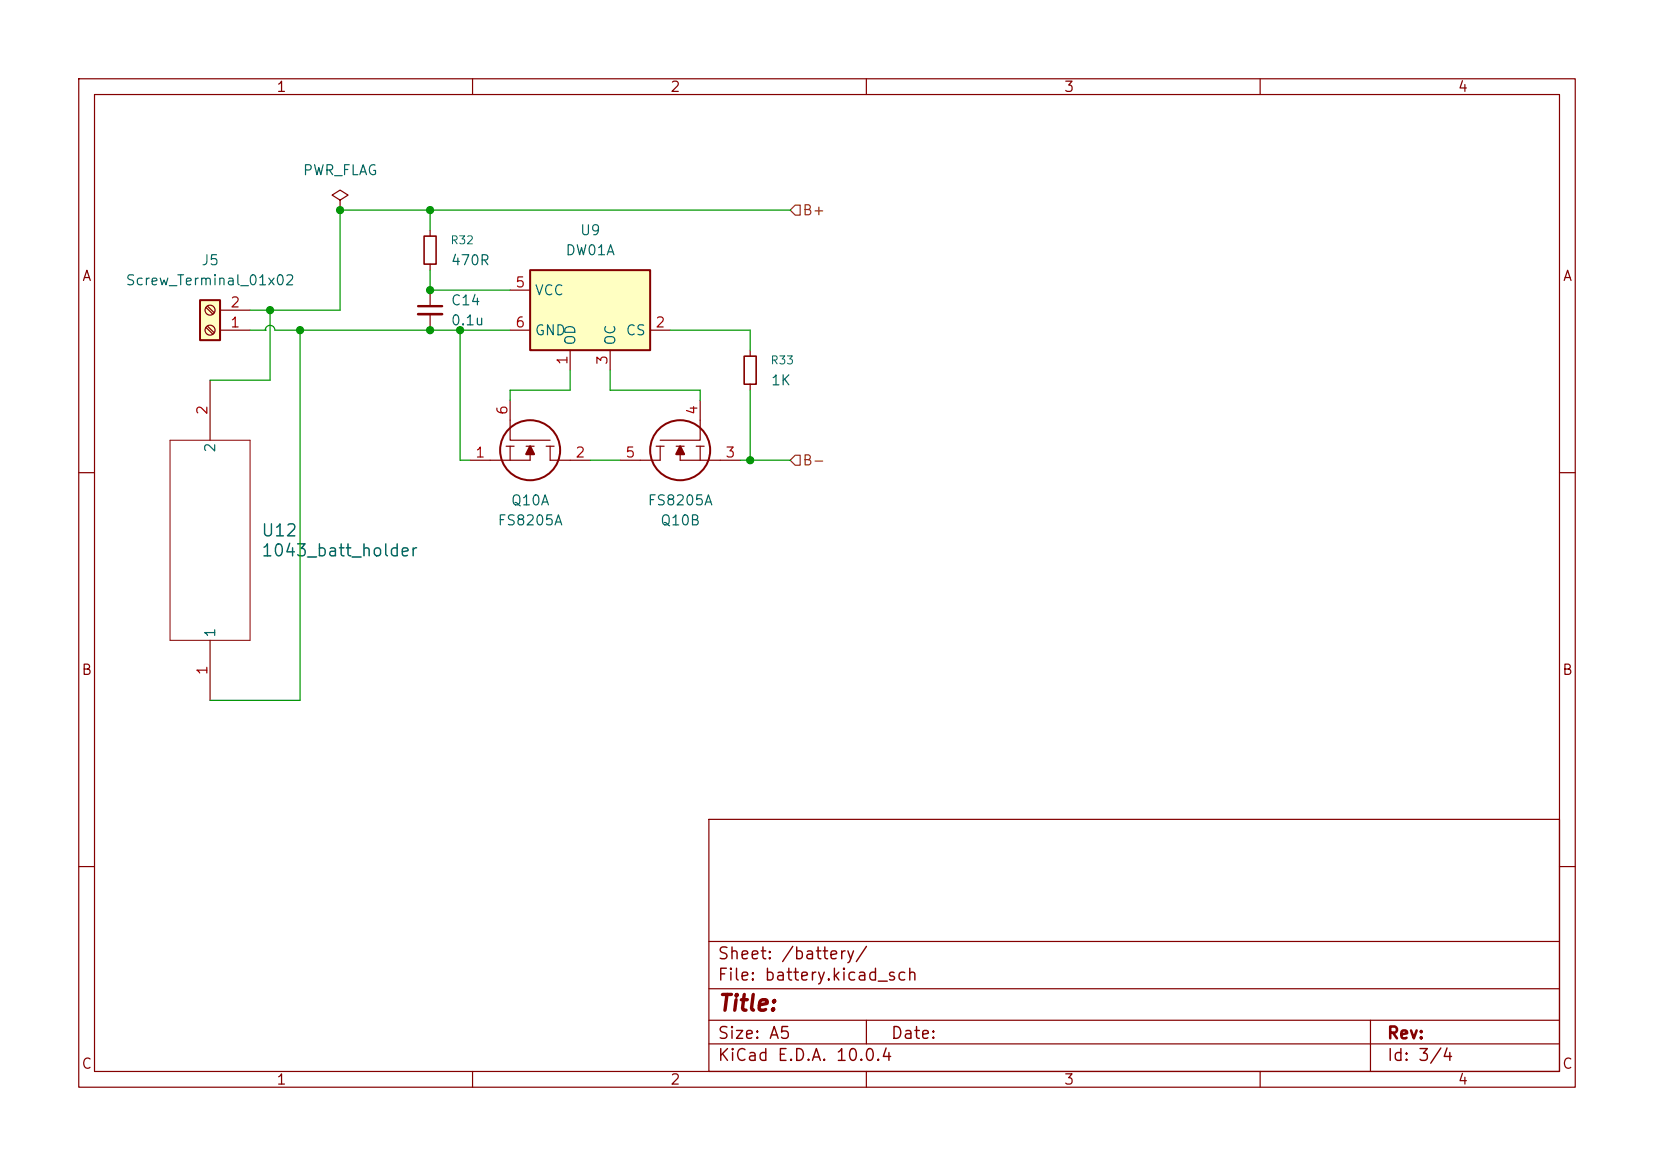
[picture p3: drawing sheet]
(kicad_sch
 (version 20260306)
 (generator "eeschema")
 (generator_version "10.0")
 (paper "A5")
 (lib_symbols
  (symbol "1043_battery_holder_18650:1043"
   (pin_names
    (offset 0.254)) (exclude_from_sim no) (in_bom yes) (on_board yes)
   (in_pos_files yes)
   (duplicate_pin_numbers_are_jumpers no)
   (property "Reference" "U" (at 20.32 10.16 0) (show_name no) (do_not_autoplace no) (effects (font (size 1.524 1.524))))
   (property "Value" "1043" (at 20.32 7.62 0) (show_name no) (do_not_autoplace no) (effects (font (size 1.524 1.524))))
   (property "Footprint" "1043_KEY" (at 0 0 0) (show_name no) (do_not_autoplace no) (hide yes) (effects (font (size 1.27 1.27)
    (italic yes))))
   (property "Datasheet" "1043" (at 0 0 0) (show_name no) (do_not_autoplace no) (hide yes) (effects (font (size 1.27 1.27)
    (italic yes))))
   (property "Description" "" (at 0 0 0) (show_name no) (do_not_autoplace no) (hide yes) (effects (font (size 1.27 1.27))))
   (property "ki_locked" "" (at 0 0 0) (show_name no) (do_not_autoplace no) (effects (font (size 1.27 1.27))))
   (symbol "1043_0_1"
    (polyline (pts (xy 7.62 5.08) (xy 7.62 -5.08)) (stroke (width 0.127) (type default)) (fill (type none)))
    (polyline (pts (xy 7.62 -5.08) (xy 33.02 -5.08)) (stroke (width 0.127) (type default)) (fill (type none)))
    (polyline (pts (xy 33.02 5.08) (xy 7.62 5.08)) (stroke (width 0.127) (type default)) (fill (type none)))
    (polyline (pts (xy 33.02 -5.08) (xy 33.02 5.08)) (stroke (width 0.127) (type default)) (fill (type none)))
    (pin unspecified line (at 0 0 0) (length 7.62) (name "1" (effects (font (size 1.27 1.27)))) (number "1" (effects (font (size 1.27 1.27)))))
    (pin unspecified line (at 40.64 0 180) (length 7.62) (name "2" (effects (font (size 1.27 1.27)))) (number "2" (effects (font (size 1.27 1.27))))))
   (embedded_fonts no))
  (symbol "Battery_Management:DW01A" (exclude_from_sim no) (in_bom yes) (on_board yes)
   (in_pos_files yes)
   (duplicate_pin_numbers_are_jumpers no)
   (property "Reference" "U" (at -6.604 6.35 0) (show_name no) (do_not_autoplace no) (effects (font (size 1.27 1.27))))
   (property "Value" "DW01A" (at 4.318 6.604 0) (show_name no) (do_not_autoplace no) (effects (font (size 1.27 1.27))))
   (property "Footprint" "Package_TO_SOT_SMD:SOT-23-6" (at 0 0 0) (show_name no) (do_not_autoplace no) (hide yes) (effects (font (size 1.27 1.27))))
   (property "Datasheet" "https://hmsemi.com/downfile/DW01A.PDF" (at 0 0 0) (show_name no) (do_not_autoplace no) (hide yes) (effects (font (size 1.27 1.27))))
   (property "Description" "Overcharge, overcurrent and overdischarge protection IC for single cell lithium-ion/polymer battery" (at 0.254 1.524 0) (show_name no) (do_not_autoplace no) (hide yes) (effects (font (size 1.27 1.27))))
   (symbol "DW01A_0_1"
    (pin output line (at -2.54 -7.62 90) (length 2.54) (name "OD" (effects (font (size 1.27 1.27)))) (number "1" (effects (font (size 1.27 1.27)))))
    (pin input line (at 10.16 -2.54 180) (length 2.54) (name "CS" (effects (font (size 1.27 1.27)))) (number "2" (effects (font (size 1.27 1.27)))))
    (pin output line (at 2.54 -7.62 90) (length 2.54) (name "OC" (effects (font (size 1.27 1.27)))) (number "3" (effects (font (size 1.27 1.27)))))
    (pin power_in line (at -10.16 2.54 0) (length 2.54) (name "VCC" (effects (font (size 1.27 1.27)))) (number "5" (effects (font (size 1.27 1.27)))))
    (pin power_in line (at -10.16 -2.54 0) (length 2.54) (name "GND" (effects (font (size 1.27 1.27)))) (number "6" (effects (font (size 1.27 1.27))))))
   (symbol "DW01A_1_1"
    (rectangle (start -7.62 5.08) (end 7.62 -5.08) (stroke (width 0.254) (type default)) (fill (type background)))
    (pin no_connect line (at 10.16 2.54 180) (length 2.54) (hide yes) (name "TD" (effects (font (size 1.27 1.27)))) (number "4" (effects (font (size 1.27 1.27))))))
   (embedded_fonts no))
  (symbol "Connector:Screw_Terminal_01x02"
   (pin_names
    (offset 1.016) (hide yes)) (exclude_from_sim no) (in_bom yes) (on_board yes)
   (in_pos_files yes)
   (duplicate_pin_numbers_are_jumpers no)
   (property "Reference" "J" (at 0 2.54 0) (show_name no) (do_not_autoplace no) (effects (font (size 1.27 1.27))))
   (property "Value" "Screw_Terminal_01x02" (at 0 -5.08 0) (show_name no) (do_not_autoplace no) (effects (font (size 1.27 1.27))))
   (property "Footprint" "" (at 0 0 0) (show_name no) (do_not_autoplace no) (hide yes) (effects (font (size 1.27 1.27))))
   (property "Datasheet" "" (at 0 0 0) (show_name no) (do_not_autoplace no) (hide yes) (effects (font (size 1.27 1.27))))
   (property "Description" "Generic screw terminal, single row, 01x02, script generated (kicad-library-utils/schlib/autogen/connector/)" (at 0 0 0) (show_name no) (do_not_autoplace no) (hide yes) (effects (font (size 1.27 1.27))))
   (symbol "Screw_Terminal_01x02_1_1"
    (rectangle (start -1.27 1.27) (end 1.27 -3.81) (stroke (width 0.254) (type default)) (fill (type background)))
    (polyline (pts (xy -0.5334 0.3302) (xy 0.3302 -0.508)) (stroke (width 0.1524) (type default)) (fill (type none)))
    (polyline (pts (xy -0.5334 -2.2098) (xy 0.3302 -3.048)) (stroke (width 0.1524) (type default)) (fill (type none)))
    (polyline (pts (xy -0.3556 0.508) (xy 0.508 -0.3302)) (stroke (width 0.1524) (type default)) (fill (type none)))
    (polyline (pts (xy -0.3556 -2.032) (xy 0.508 -2.8702)) (stroke (width 0.1524) (type default)) (fill (type none)))
    (circle (center 0 0) (radius 0.635) (stroke (width 0.1524) (type default)) (fill (type none)))
    (circle (center 0 -2.54) (radius 0.635) (stroke (width 0.1524) (type default)) (fill (type none)))
    (pin passive line (at -5.08 0 0) (length 3.81) (name "Pin_1" (effects (font (size 1.27 1.27)))) (number "1" (effects (font (size 1.27 1.27)))))
    (pin passive line (at -5.08 -2.54 0) (length 3.81) (name "Pin_2" (effects (font (size 1.27 1.27)))) (number "2" (effects (font (size 1.27 1.27))))))
   (embedded_fonts no))
  (symbol "Device:C_Small"
   (pin_numbers (hide yes))
   (pin_names
    (offset 0.254) (hide yes)) (exclude_from_sim no) (in_bom yes) (on_board yes)
   (in_pos_files yes)
   (duplicate_pin_numbers_are_jumpers no)
   (property "Reference" "C" (at 0.254 1.778 0) (show_name no) (do_not_autoplace no) (effects (font (size 1.27 1.27)) (justify left)))
   (property "Value" "C_Small" (at 0.254 -2.032 0) (show_name no) (do_not_autoplace no) (effects (font (size 1.27 1.27)) (justify left)))
   (property "Footprint" "" (at 0 0 0) (show_name no) (do_not_autoplace no) (hide yes) (effects (font (size 1.27 1.27))))
   (property "Datasheet" "" (at 0 0 0) (show_name no) (do_not_autoplace no) (hide yes) (effects (font (size 1.27 1.27))))
   (property "Description" "Unpolarized capacitor, small symbol" (at 0 0 0) (show_name no) (do_not_autoplace no) (hide yes) (effects (font (size 1.27 1.27))))
   (symbol "C_Small_0_1"
    (polyline (pts (xy -1.524 0.508) (xy 1.524 0.508)) (stroke (width 0.3048) (type default)) (fill (type none)))
    (polyline (pts (xy -1.524 -0.508) (xy 1.524 -0.508)) (stroke (width 0.3302) (type default)) (fill (type none))))
   (symbol "C_Small_1_1"
    (pin passive line (at 0 2.54 270) (length 2.032) (name "" (effects (font (size 1.27 1.27)))) (number "1" (effects (font (size 1.27 1.27)))))
    (pin passive line (at 0 -2.54 90) (length 2.032) (name "" (effects (font (size 1.27 1.27)))) (number "2" (effects (font (size 1.27 1.27))))))
   (embedded_fonts no))
  (symbol "Device:R_Small"
   (pin_numbers (hide yes))
   (pin_names
    (offset 0.254) (hide yes)) (exclude_from_sim no) (in_bom yes) (on_board yes)
   (in_pos_files yes)
   (duplicate_pin_numbers_are_jumpers no)
   (property "Reference" "R" (at 0 0 90) (show_name no) (do_not_autoplace no) (effects (font (size 1.016 1.016))))
   (property "Value" "R_Small" (at 1.778 0 90) (show_name no) (do_not_autoplace no) (effects (font (size 1.27 1.27))))
   (property "Footprint" "" (at 0 0 0) (show_name no) (do_not_autoplace no) (hide yes) (effects (font (size 1.27 1.27))))
   (property "Datasheet" "" (at 0 0 0) (show_name no) (do_not_autoplace no) (hide yes) (effects (font (size 1.27 1.27))))
   (property "Description" "Resistor, small symbol" (at 0 0 0) (show_name no) (do_not_autoplace no) (hide yes) (effects (font (size 1.27 1.27))))
   (symbol "R_Small_0_1"
    (rectangle (start -0.762 1.778) (end 0.762 -1.778) (stroke (width 0.2032) (type default)) (fill (type none))))
   (symbol "R_Small_1_1"
    (pin passive line (at 0 2.54 270) (length 0.762) (name "" (effects (font (size 1.27 1.27)))) (number "1" (effects (font (size 1.27 1.27)))))
    (pin passive line (at 0 -2.54 90) (length 0.762) (name "" (effects (font (size 1.27 1.27)))) (number "2" (effects (font (size 1.27 1.27))))))
   (embedded_fonts no))
  (symbol "breathy:FS8205A"
   (pin_names
    (offset 0.762) (hide yes)) (exclude_from_sim no) (in_bom yes) (on_board yes)
   (in_pos_files yes)
   (duplicate_pin_numbers_are_jumpers no)
   (property "Reference" "Q" (at 11.43 3.81 0) (show_name no) (do_not_autoplace no) (effects (font (size 1.27 1.27)) (justify left)))
   (property "Value" "FS8205A" (at 11.43 1.27 0) (show_name no) (do_not_autoplace no) (effects (font (size 1.27 1.27)) (justify left)))
   (property "Footprint" "Package_TO_SOT_SMD:SOT-23-6" (at 11.43 -1.27 0) (show_name no) (do_not_autoplace no) (hide yes) (effects (font (size 1.27 1.27)) (justify left)))
   (property "Datasheet" "https://mm.digikey.com/Volume0/opasdata/d220001/medias/docus/9053/FS8205A-new.pdf" (at 11.43 -3.81 0) (show_name no) (do_not_autoplace no) (hide yes) (effects (font (size 1.27 1.27)) (justify left)))
   (property "Description" "Dual N-MOSFET 20V 6A, common drain, SOT-23-6 (1 S1, 2 D, 3 S2, 4 G2, 5 D, 6 G1), DW01A protection switch" (at 0 0 0) (show_name no) (do_not_autoplace no) (hide yes) (effects (font (size 1.27 1.27))))
   (symbol "FS8205A_0_1"
    (polyline (pts (xy 2.54 0) (xy 5.08 0) (xy 5.08 5.08)) (stroke (width 0.1524) (type solid)) (fill (type none)))
    (polyline (pts (xy 5.842 5.588) (xy 5.842 4.572)) (stroke (width 0.1524) (type solid)) (fill (type none)))
    (polyline (pts (xy 5.842 2.54) (xy 6.858 3.048) (xy 6.858 2.032) (xy 5.842 2.54)) (stroke (width 0.254) (type solid)) (fill (type outline)))
    (polyline (pts (xy 5.842 2.032) (xy 5.842 3.048)) (stroke (width 0.1524) (type solid)) (fill (type none)))
    (polyline (pts (xy 5.842 0) (xy 7.62 0)) (stroke (width 0.1524) (type solid)) (fill (type none)))
    (polyline (pts (xy 5.842 -0.508) (xy 5.842 0.508)) (stroke (width 0.1524) (type solid)) (fill (type none)))
    (circle (center 6.35 2.54) (radius 3.81) (stroke (width 0.254) (type solid)) (fill (type none)))
    (polyline (pts (xy 7.62 5.08) (xy 5.842 5.08)) (stroke (width 0.1524) (type solid)) (fill (type none)))
    (polyline (pts (xy 7.62 5.08) (xy 7.62 7.62)) (stroke (width 0.1524) (type solid)) (fill (type none)))
    (polyline (pts (xy 7.62 2.54) (xy 5.842 2.54)) (stroke (width 0.1524) (type solid)) (fill (type none)))
    (polyline (pts (xy 7.62 2.54) (xy 7.62 -2.54)) (stroke (width 0.1524) (type solid)) (fill (type none))))
   (symbol "FS8205A_1_1"
    (pin passive line (at 7.62 -5.08 90) (length 2.54) (name "S1" (effects (font (size 1.27 1.27)))) (number "1" (effects (font (size 1.27 1.27)))))
    (pin passive line (at 7.62 10.16 270) (length 2.54) (name "D1" (effects (font (size 1.27 1.27)))) (number "2" (effects (font (size 1.27 1.27)))))
    (pin passive line (at 0 0 0) (length 2.54) (name "G1" (effects (font (size 1.27 1.27)))) (number "6" (effects (font (size 1.27 1.27))))))
   (symbol "FS8205A_2_1"
    (pin passive line (at 7.62 -5.08 90) (length 2.54) (name "S2" (effects (font (size 1.27 1.27)))) (number "3" (effects (font (size 1.27 1.27)))))
    (pin passive line (at 0 0 0) (length 2.54) (name "G2" (effects (font (size 1.27 1.27)))) (number "4" (effects (font (size 1.27 1.27)))))
    (pin passive line (at 7.62 10.16 270) (length 2.54) (name "D2" (effects (font (size 1.27 1.27)))) (number "5" (effects (font (size 1.27 1.27))))))
   (embedded_fonts no))
  (symbol "power:PWR_FLAG"
   (power global)
   (pin_numbers (hide yes))
   (pin_names
    (offset 0) (hide yes)) (exclude_from_sim no) (in_bom yes) (on_board yes)
   (in_pos_files yes)
   (duplicate_pin_numbers_are_jumpers no)
   (property "Reference" "#FLG" (at 0 1.905 0) (show_name no) (do_not_autoplace no) (hide yes) (effects (font (size 1.27 1.27))))
   (property "Value" "PWR_FLAG" (at 0 3.81 0) (show_name no) (do_not_autoplace no) (effects (font (size 1.27 1.27))))
   (property "Footprint" "" (at 0 0 0) (show_name no) (do_not_autoplace no) (hide yes) (effects (font (size 1.27 1.27))))
   (property "Datasheet" "" (at 0 0 0) (show_name no) (do_not_autoplace no) (hide yes) (effects (font (size 1.27 1.27))))
   (property "Description" "Special symbol for telling ERC where power comes from" (at 0 0 0) (show_name no) (do_not_autoplace no) (hide yes) (effects (font (size 1.27 1.27))))
   (symbol "PWR_FLAG_0_0"
    (pin power_out line (at 0 0 90) (length 0) (name "" (effects (font (size 1.27 1.27)))) (number "1" (effects (font (size 1.27 1.27))))))
   (symbol "PWR_FLAG_0_1"
    (polyline (pts (xy 0 0) (xy 0 1.27) (xy -1.016 1.905) (xy 0 2.54) (xy 1.016 1.905) (xy 0 1.27)) (stroke (width 0) (type default)) (fill (type none))))
   (embedded_fonts no)))
 (junction
  (at 43.18 26.67)
  (diameter 0)
  (color 0 0 0 0))
 (junction
  (at 58.42 41.91)
  (diameter 0)
  (color 0 0 0 0))
 (junction
  (at 34.29 39.37)
  (diameter 0)
  (color 0 0 0 0))
 (junction
  (at 38.1 41.91)
  (diameter 0)
  (color 0 0 0 0))
 (junction
  (at 95.25 58.42)
  (diameter 0)
  (color 0 0 0 0))
 (junction
  (at 54.61 36.83)
  (diameter 0)
  (color 0 0 0 0))
 (junction
  (at 54.61 26.67)
  (diameter 0)
  (color 0 0 0 0))
 (junction
  (at 54.61 41.91)
  (diameter 0)
  (color 0 0 0 0))
 (wire
  (pts (xy 43.18 26.67) (xy 54.61 26.67))
  (stroke (width 0) (type default)))
 (wire
  (pts (xy 54.61 26.67) (xy 54.61 29.21))
  (stroke (width 0) (type default)))
 (wire
  (pts (xy 100.33 26.67) (xy 54.61 26.67))
  (stroke (width 0) (type default)))
 (wire
  (pts (xy 26.67 88.9) (xy 38.1 88.9))
  (stroke (width 0) (type default)))
 (wire
  (pts (xy 58.42 41.91) (xy 58.42 58.42))
  (stroke (width 0) (type default)))
 (wire
  (pts (xy 54.61 41.91) (xy 58.42 41.91))
  (stroke (width 0) (type default)))
 (wire
  (pts (xy 54.61 34.29) (xy 54.61 36.83))
  (stroke (width 0) (type default)))
 (wire
  (pts (xy 34.29 48.26) (xy 34.29 39.37))
  (stroke (width 0) (type default)))
 (wire
  (pts (xy 95.25 58.42) (xy 100.33 58.42))
  (stroke (width 0) (type default)))
 (wire
  (pts (xy 38.1 41.91) (xy 54.61 41.91))
  (stroke (width 0) (type default)))
 (wire
  (pts (xy 64.77 49.53) (xy 72.39 49.53))
  (stroke (width 0) (type default)))
 (wire
  (pts (xy 64.77 50.8) (xy 64.77 49.53))
  (stroke (width 0) (type default)))
 (wire
  (pts (xy 43.18 39.37) (xy 43.18 26.67))
  (stroke (width 0) (type default)))
 (wire
  (pts (xy 34.29 39.37) (xy 43.18 39.37))
  (stroke (width 0) (type default)))
 (wire
  (pts (xy 31.75 39.37) (xy 34.29 39.37))
  (stroke (width 0) (type default)))
 (wire
  (pts (xy 95.25 41.91) (xy 95.25 44.45))
  (stroke (width 0) (type default)))
 (wire
  (pts (xy 77.47 46.99) (xy 77.47 49.53))
  (stroke (width 0) (type default)))
 (wire
  (pts (xy 31.75 41.91) (xy 38.1 41.91))
  (stroke (width 0) (type default)))
 (wire
  (pts (xy 58.42 58.42) (xy 59.69 58.42))
  (stroke (width 0) (type default)))
 (wire
  (pts (xy 38.1 88.9) (xy 38.1 41.91))
  (stroke (width 0) (type default)))
 (wire
  (pts (xy 26.67 48.26) (xy 34.29 48.26))
  (stroke (width 0) (type default)))
 (wire
  (pts (xy 72.39 46.99) (xy 72.39 49.53))
  (stroke (width 0) (type default)))
 (wire
  (pts (xy 85.09 41.91) (xy 95.25 41.91))
  (stroke (width 0) (type default)))
 (wire
  (pts (xy 74.93 58.42) (xy 78.74 58.42))
  (stroke (width 0) (type default)))
 (wire
  (pts (xy 54.61 36.83) (xy 64.77 36.83))
  (stroke (width 0) (type default)))
 (wire
  (pts (xy 93.98 58.42) (xy 95.25 58.42))
  (stroke (width 0) (type default)))
 (wire
  (pts (xy 77.47 49.53) (xy 88.9 49.53))
  (stroke (width 0) (type default)))
 (wire
  (pts (xy 95.25 49.53) (xy 95.25 58.42))
  (stroke (width 0) (type default)))
 (wire
  (pts (xy 58.42 41.91) (xy 64.77 41.91))
  (stroke (width 0) (type default)))
 (wire
  (pts (xy 88.9 49.53) (xy 88.9 50.8))
  (stroke (width 0) (type default)))
 (hierarchical_label "B-"
  (shape input)
  (at 100.33 58.42 0)
  (effects (font (size 1.27 1.27)) (justify left)))
 (hierarchical_label "B+"
  (shape input)
  (at 100.33 26.67 0)
  (effects (font (size 1.27 1.27)) (justify left)))
 (symbol
  (lib_id "Connector:Screw_Terminal_01x02")
  (at 26.67 41.91 180)
  (unit 1)
  (body_style 1)
  (exclude_from_sim no)
  (in_bom yes)
  (on_board yes)
  (in_pos_files yes)
  (dnp no)
  (fields_autoplaced yes)
  (property "Reference" "J5" (at 26.67 33.02 0) (show_name no) (do_not_autoplace no) (effects (font (size 1.27 1.27))))
  (property "Value" "Screw_Terminal_01x02" (at 26.67 35.56 0) (show_name no) (do_not_autoplace no) (effects (font (size 1.27 1.27))))
  (property "Footprint" "TerminalBlock:TerminalBlock_MaiXu_MX126-5.0-02P_1x02_P5.00mm" (at 26.67 41.91 0) (hide yes) (show_name no) (do_not_autoplace no) (effects (font (size 1.27 1.27))))
  (property "Datasheet" "" (at 26.67 41.91 0) (hide yes) (show_name no) (do_not_autoplace no) (effects (font (size 1.27 1.27))))
  (property "Description" "Generic screw terminal, single row, 01x02, script generated (kicad-library-utils/schlib/autogen/connector/)" (at 26.67 41.91 0) (hide yes) (show_name no) (do_not_autoplace no) (effects (font (size 1.27 1.27))))
  (pin "2")
  (pin "1"))
 (symbol
  (lib_id "breathy:FS8205A")
  (at 88.9 50.8 90)
  (mirror x)
  (unit 2)
  (body_style 1)
  (exclude_from_sim no)
  (in_bom yes)
  (on_board yes)
  (in_pos_files yes)
  (dnp no)
  (property "Reference" "Q10" (at 86.36 66.04 90) (show_name no) (do_not_autoplace no) (effects (font (size 1.27 1.27))))
  (property "Value" "FS8205A" (at 86.36 63.5 90) (show_name no) (do_not_autoplace no) (effects (font (size 1.27 1.27))))
  (property "Footprint" "Package_TO_SOT_SMD:SOT-23-6" (at 90.17 62.23 0) (hide yes) (show_name no) (do_not_autoplace no) (effects (font (size 1.27 1.27)) (justify left)))
  (property "Datasheet" "https://mm.digikey.com/Volume0/opasdata/d220001/medias/docus/9053/FS8205A-new.pdf" (at 92.71 62.23 0) (hide yes) (show_name no) (do_not_autoplace no) (effects (font (size 1.27 1.27)) (justify left)))
  (property "Description" "Dual N-MOSFET 20V 6A, common drain" (at 88.9 50.8 0) (hide yes) (show_name no) (do_not_autoplace no) (effects (font (size 1.27 1.27))))
  (pin "4")
  (pin "3")
  (pin "5")
  (pin "2")
  (pin "6")
  (pin "1"))
 (symbol
  (lib_id "1043_battery_holder_18650:1043")
  (at 26.67 88.9 90)
  (unit 1)
  (body_style 1)
  (exclude_from_sim no)
  (in_bom yes)
  (on_board yes)
  (in_pos_files yes)
  (dnp no)
  (fields_autoplaced yes)
  (property "Reference" "U12" (at 33.02 67.3099 90) (show_name no) (do_not_autoplace no) (effects (font (size 1.524 1.524)) (justify right)))
  (property "Value" "1043_batt_holder" (at 33.02 69.8499 90) (show_name no) (do_not_autoplace no) (effects (font (size 1.524 1.524)) (justify right)))
  (property "Footprint" "1043_battery_holder_18650:1043_battery_holder_18650" (at 26.67 88.9 0) (hide yes) (show_name no) (do_not_autoplace no) (effects (font (size 1.27 1.27)
    (italic yes))))
  (property "Datasheet" "1043" (at 26.67 88.9 0) (hide yes) (show_name no) (do_not_autoplace no) (effects (font (size 1.27 1.27)
    (italic yes))))
  (property "Description" "" (at 26.67 88.9 0) (hide yes) (show_name no) (do_not_autoplace no) (effects (font (size 1.27 1.27))))
  (pin "1")
  (pin "2"))
 (symbol
  (lib_id "Device:R_Small")
  (at 54.61 31.75 0)
  (unit 1)
  (body_style 1)
  (exclude_from_sim no)
  (in_bom yes)
  (on_board yes)
  (in_pos_files yes)
  (dnp no)
  (fields_autoplaced yes)
  (property "Reference" "R32" (at 57.15 30.4799 0) (show_name no) (do_not_autoplace no) (effects (font (size 1.016 1.016)) (justify left)))
  (property "Value" "470R" (at 57.15 33.0199 0) (show_name no) (do_not_autoplace no) (effects (font (size 1.27 1.27)) (justify left)))
  (property "Footprint" "Resistor_SMD:R_0805_2012Metric" (at 54.61 31.75 0) (hide yes) (show_name no) (do_not_autoplace no) (effects (font (size 1.27 1.27))))
  (property "Datasheet" "" (at 54.61 31.75 0) (hide yes) (show_name no) (do_not_autoplace no) (effects (font (size 1.27 1.27))))
  (property "Description" "Resistor, small symbol" (at 54.61 31.75 0) (hide yes) (show_name no) (do_not_autoplace no) (effects (font (size 1.27 1.27))))
  (pin "2")
  (pin "1"))
 (symbol
  (lib_id "Battery_Management:DW01A")
  (at 74.93 39.37 0)
  (unit 1)
  (body_style 1)
  (exclude_from_sim no)
  (in_bom yes)
  (on_board yes)
  (in_pos_files yes)
  (dnp no)
  (fields_autoplaced yes)
  (property "Reference" "U9" (at 74.93 29.21 0) (show_name no) (do_not_autoplace no) (effects (font (size 1.27 1.27))))
  (property "Value" "DW01A" (at 74.93 31.75 0) (show_name no) (do_not_autoplace no) (effects (font (size 1.27 1.27))))
  (property "Footprint" "Package_TO_SOT_SMD:SOT-23-6" (at 74.93 39.37 0) (hide yes) (show_name no) (do_not_autoplace no) (effects (font (size 1.27 1.27))))
  (property "Datasheet" "https://hmsemi.com/downfile/DW01A.PDF" (at 74.93 39.37 0) (hide yes) (show_name no) (do_not_autoplace no) (effects (font (size 1.27 1.27))))
  (property "Description" "Overcharge, overcurrent and overdischarge protection IC for single cell lithium-ion/polymer battery" (at 75.184 37.846 0) (hide yes) (show_name no) (do_not_autoplace no) (effects (font (size 1.27 1.27))))
  (pin "6")
  (pin "5")
  (pin "1")
  (pin "2")
  (pin "3")
  (pin "4"))
 (symbol
  (lib_id "breathy:FS8205A")
  (at 64.77 50.8 270)
  (unit 1)
  (body_style 1)
  (exclude_from_sim no)
  (in_bom yes)
  (on_board yes)
  (in_pos_files yes)
  (dnp no)
  (fields_autoplaced yes)
  (property "Reference" "Q10" (at 67.31 63.5 90) (show_name no) (do_not_autoplace no) (effects (font (size 1.27 1.27))))
  (property "Value" "FS8205A" (at 67.31 66.04 90) (show_name no) (do_not_autoplace no) (effects (font (size 1.27 1.27))))
  (property "Footprint" "Package_TO_SOT_SMD:SOT-23-6" (at 63.5 62.23 0) (hide yes) (show_name no) (do_not_autoplace no) (effects (font (size 1.27 1.27)) (justify left)))
  (property "Datasheet" "https://mm.digikey.com/Volume0/opasdata/d220001/medias/docus/9053/FS8205A-new.pdf" (at 60.96 62.23 0) (hide yes) (show_name no) (do_not_autoplace no) (effects (font (size 1.27 1.27)) (justify left)))
  (property "Description" "Dual N-MOSFET 20V 6A, common drain" (at 64.77 50.8 0) (hide yes) (show_name no) (do_not_autoplace no) (effects (font (size 1.27 1.27))))
  (pin "6")
  (pin "1")
  (pin "2")
  (pin "3")
  (pin "4")
  (pin "5"))
 (symbol
  (lib_id "Device:C_Small")
  (at 54.61 39.37 0)
  (unit 1)
  (body_style 1)
  (exclude_from_sim no)
  (in_bom yes)
  (on_board yes)
  (in_pos_files yes)
  (dnp no)
  (fields_autoplaced yes)
  (property "Reference" "C14" (at 57.15 38.1062 0) (show_name no) (do_not_autoplace no) (effects (font (size 1.27 1.27)) (justify left)))
  (property "Value" "0.1u" (at 57.15 40.6462 0) (show_name no) (do_not_autoplace no) (effects (font (size 1.27 1.27)) (justify left)))
  (property "Footprint" "Capacitor_SMD:C_0805_2012Metric" (at 54.61 39.37 0) (hide yes) (show_name no) (do_not_autoplace no) (effects (font (size 1.27 1.27))))
  (property "Datasheet" "" (at 54.61 39.37 0) (hide yes) (show_name no) (do_not_autoplace no) (effects (font (size 1.27 1.27))))
  (property "Description" "Unpolarized capacitor, small symbol" (at 54.61 39.37 0) (hide yes) (show_name no) (do_not_autoplace no) (effects (font (size 1.27 1.27))))
  (pin "1")
  (pin "2"))
 (symbol
  (lib_id "Device:R_Small")
  (at 95.25 46.99 0)
  (unit 1)
  (body_style 1)
  (exclude_from_sim no)
  (in_bom yes)
  (on_board yes)
  (in_pos_files yes)
  (dnp no)
  (fields_autoplaced yes)
  (property "Reference" "R33" (at 97.79 45.7199 0) (show_name no) (do_not_autoplace no) (effects (font (size 1.016 1.016)) (justify left)))
  (property "Value" "1K" (at 97.79 48.2599 0) (show_name no) (do_not_autoplace no) (effects (font (size 1.27 1.27)) (justify left)))
  (property "Footprint" "Resistor_SMD:R_1206_3216Metric" (at 95.25 46.99 0) (hide yes) (show_name no) (do_not_autoplace no) (effects (font (size 1.27 1.27))))
  (property "Datasheet" "" (at 95.25 46.99 0) (hide yes) (show_name no) (do_not_autoplace no) (effects (font (size 1.27 1.27))))
  (property "Description" "Resistor, small symbol" (at 95.25 46.99 0) (hide yes) (show_name no) (do_not_autoplace no) (effects (font (size 1.27 1.27))))
  (pin "2")
  (pin "1"))
 (symbol
  (lib_id "power:PWR_FLAG")
  (at 43.18 26.67 0)
  (unit 1)
  (body_style 1)
  (exclude_from_sim no)
  (in_bom yes)
  (on_board yes)
  (in_pos_files yes)
  (dnp no)
  (fields_autoplaced yes)
  (property "Reference" "#FLG02" (at 43.18 24.765 0) (hide yes) (show_name no) (do_not_autoplace no) (effects (font (size 1.27 1.27))))
  (property "Value" "PWR_FLAG" (at 43.18 21.59 0) (show_name no) (do_not_autoplace no) (effects (font (size 1.27 1.27))))
  (property "Footprint" "" (at 43.18 26.67 0) (hide yes) (show_name no) (do_not_autoplace no) (effects (font (size 1.27 1.27))))
  (property "Datasheet" "" (at 43.18 26.67 0) (hide yes) (show_name no) (do_not_autoplace no) (effects (font (size 1.27 1.27))))
  (property "Description" "Special symbol for telling ERC where power comes from" (at 43.18 26.67 0) (hide yes) (show_name no) (do_not_autoplace no) (effects (font (size 1.27 1.27))))
  (pin "1")))
